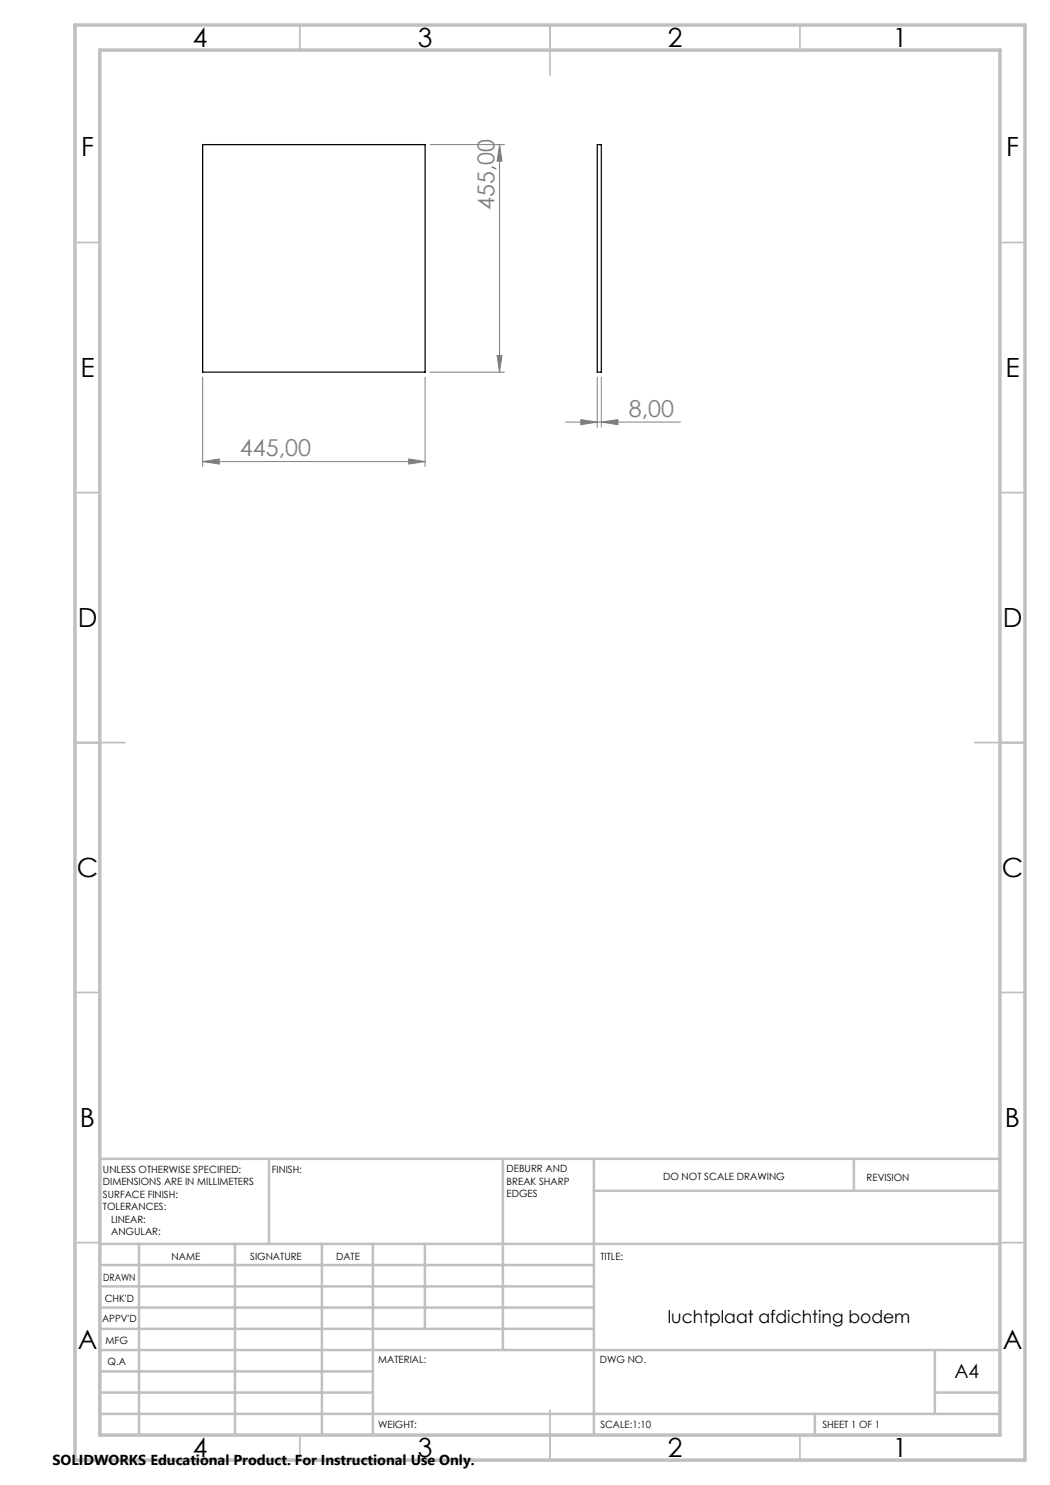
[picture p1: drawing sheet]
<svg xmlns="http://www.w3.org/2000/svg" width="210mm" height="297mm" viewBox="0 0 210 297" stroke-linecap="round" stroke-linejoin="round" font-family="sans-serif">
<g fill="none" stroke="#808080" stroke-width=".2">
<path d="M86 28.9h14.9M99.9 28.9v45.5M99.9 28.9l.5 3.3h-1zM40.5 75.4v17.9M85 75.4v17.9M86 74.4h14.9M99.4 71.1h1l-.5 3.3zM119.5 75.4v10M120.3 75.4v10M40.5 92.3l3.4-.5v1zM40.5 92.3h44.5M81.7 91.8l3.3 .5-3.3 .5z"/>
<path d="M113.1 84.4h23M116.2 83.9l3.3 .5-3.3 .5zM120.3 84.4l3.3-.5v1z"/>
</g>
<g fill="none" stroke="#c0c0c0" stroke-width=".35">
<path d="M60 5v5M110 5v10M160 5v5M15 48.5h5M200 48.5h5M15 98.5h5M200 98.5h5M15 148.5h10M195 148.5h10M15 198.5h5M200 198.5h5M15 248.5h5"/>
<path d="M200 248.5h5M60 287v5M110 282v10M160 287v5"/>
</g>
<g fill="none" stroke="#c0c0c0" stroke-width=".5">
<path d="M53.8 231.8v17M100.6 231.8v38.2M118.8 231.8v55.2M118.8 238.2h81.2M170.8 231.8v6.4M200 231.8h-180v55.2M20 248.8h180M20 257.3h98.8M20 253h98.8M27.8 248.8v38.2M47 248.8v38.2M64.4 248.8v38.2"/>
<path d="M74.6 248.8v38.2M85 248.8v17M20 265.8h98.8M20 261.5h98.8M20 278.5h54.6M20 274.3h54.6M20 270h180M187 278.5h13M187 270v12.8M20 282.8h180M163 282.8v4.2"/>
</g>
<path d="M15 5h190v287h-190zM20 10h180v277h-180z" fill="none" stroke="#c0c0c0" stroke-width=".7"/>
<g fill="#808080">
<path d="M40.5 92.3l3.4-.5v1zM81.7 91.8l3.3 .5-3.3 .5zM116.2 83.9l3.3 .5-3.3 .5zM120.3 84.4l3.3-.5v1z"/>
<path d="M99.4 71.1h1l-.5 3.3zM99.9 28.9l.5 3.3h-1z"/>
</g>
<path d="M40.5 28.9h44.5v45.5h-44.5zM119.5 28.9h.8v45.5h-.8z" fill="none" stroke="#000" stroke-width=".25"/>
<g font-size="5.3">
<text x="38.5" y="9.5">4</text>
<text x="83.5" y="9.5">3</text>
<text x="133.6" y="9.5">2</text>
<text x="178.6" y="9.5">1</text>
<text x="16.2" y="31.3">F</text>
<text x="201.2" y="31.3">F</text>
<text x="16.1" y="75.5">E</text>
<text x="201.1" y="75.5">E</text>
<text x="15.5" y="125.5">D</text>
<text x="200.5" y="125.5">D</text>
<text x="15.4" y="175.5">C</text>
<text x="200.4" y="175.5">C</text>
<text x="16" y="225.5">B</text>
<text x="201" y="225.5">B</text>
<text x="15.5" y="269.8">A</text>
<text x="200.5" y="269.8">A</text>
<text x="38.5" y="291.5">4</text>
<text x="83.5" y="291.5">3</text>
<text x="133.6" y="291.5">2</text>
<text x="178.6" y="291.5">1</text>
</g>
<g font-size="4.7" fill="#808080">
<text x="98.9" y="42" transform="rotate(-90 98.9 42)">455,00</text>
<text x="125.8" y="83.4">8,00</text>
<text x="48" y="91.3">445,00</text>
</g>
<text font-size="3.9" x="190.9" y="275.5">A4</text>
<text font-size="3.5" x="133.6" y="264.6">luchtplaat afdichting bodem</text>
<text font-size="2.9" x="10.5" y="292.9">SOLIDWORKS Educational Product. For Instructional Use Only.</text>
<g font-size="2">
<text x="20.6" y="234.6">UNLESS OTHERWISE SPECIFIED:</text>
<text x="20.6" y="237.1">DIMENSIONS ARE IN MILLIMETERS</text>
<text x="20.6" y="239.6">SURFACE FINISH:</text>
<text x="54.4" y="234.6">FINISH:</text>
<text x="101.3" y="234.5">DEBURR AND</text>
<text x="101.3" y="237">BREAK SHARP</text>
<text x="101.3" y="239.5">EDGES</text>
<text x="132.6" y="236">DO NOT SCALE DRAWING</text>
<text x="173.3" y="236.2">REVISION</text>
<text x="20.6" y="242.1">TOLERANCES:</text>
<text x="22.2" y="244.6">LINEAR:</text>
<text x="22.2" y="247.1">ANGULAR:</text>
<text x="34.3" y="252">NAME</text>
<text x="50" y="251.9">SIGNATURE</text>
<text x="67.2" y="251.9">DATE</text>
<text x="120.1" y="251.9">TITLE:</text>
<text x="20.6" y="256.1">DRAWN</text>
<text x="20.9" y="260.3">CHK'D</text>
<text x="20.4" y="264.4">APPV'D</text>
<text x="21.1" y="268.8">MFG</text>
<text x="21.5" y="273">Q.A</text>
<text x="75.6" y="272.5">MATERIAL:</text>
<text x="120" y="272.5">DWG NO.</text>
<text x="75.6" y="285.5">WEIGHT:</text>
<text x="120.1" y="285.6">SCALE:1:10</text>
<text x="164.5" y="285.6">SHEET 1 OF 1</text>
</g>
</svg>
